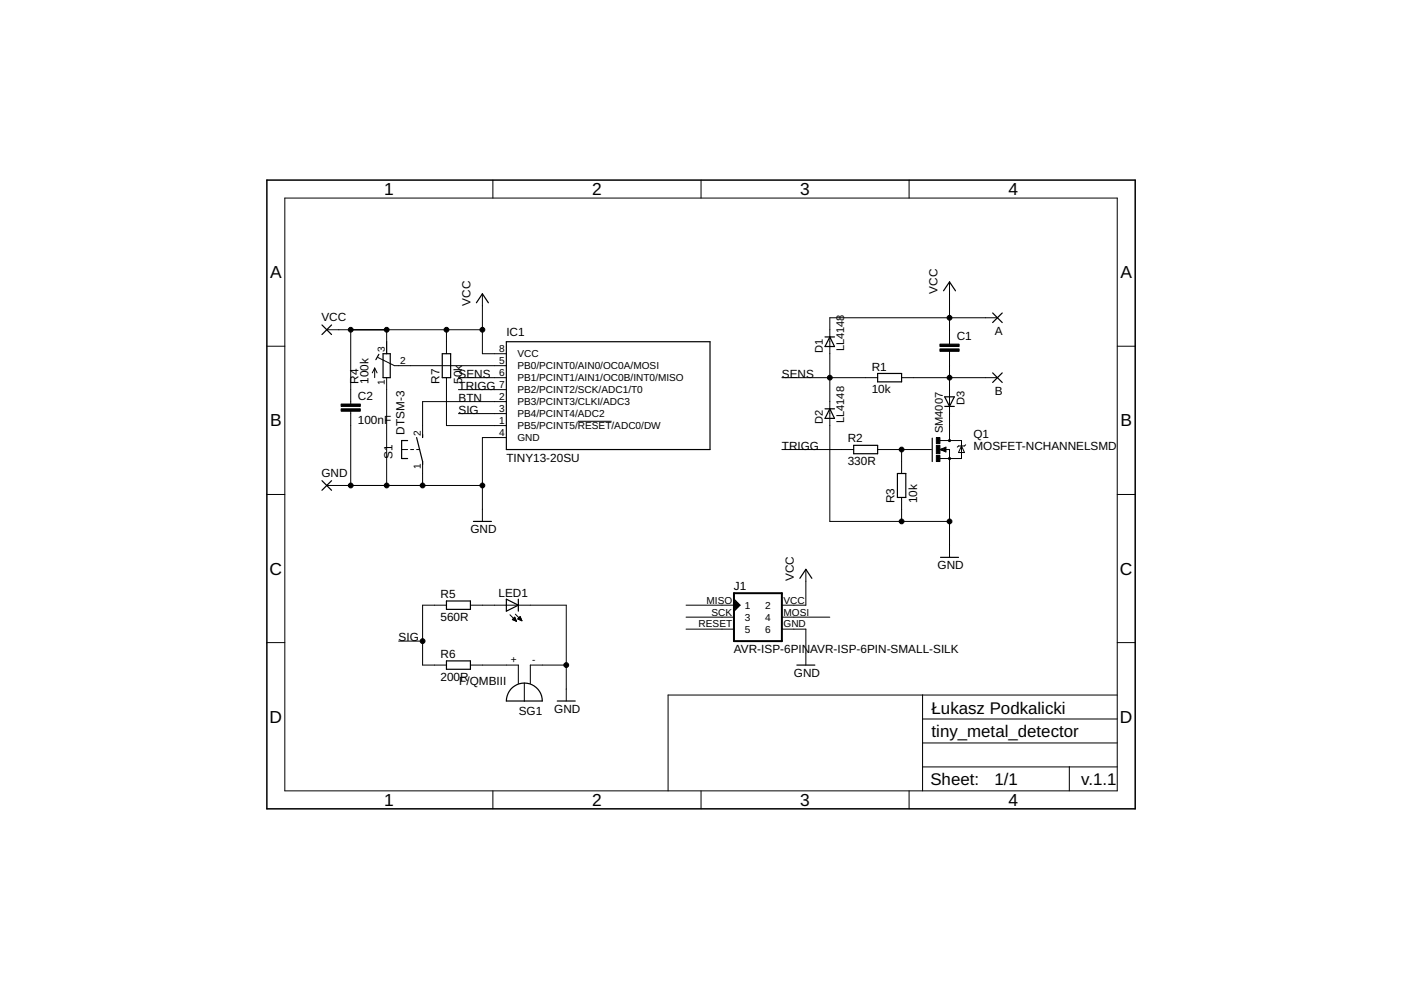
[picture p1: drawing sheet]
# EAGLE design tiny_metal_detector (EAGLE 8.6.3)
FRAME1 (DINA5_L): AUTHOR: Łukasz Podkalicki; SPICEPREFIX: X

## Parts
A  3,17/1,1  [3,17/1,1]
B  3,17/1,1  [3,17/1,1]
C1  C-EUC1206K  [C1206K]
C2  100nF  C-EUC1206K  [C1206K]
D1  LL4148  [SOD80_DO213AA_MINIMELF]
D2  LL4148  [SOD80_DO213AA_MINIMELF]
D3  SM4007  [MELF-MLL41_DO213AB]
GND  3,17/1,1  [3,17/1,1]
IC1  TINY13-20SU  [8S2]
J1  AVR-ISP-6PINAVR-ISP-6PIN-SMALL-SILK  [AVR-ISP-6PIN-SMAILL-SILK]
LED1  LEDCHIPLED_1206  [CHIPLED_1206]
Q1  MOSFET-NCHANNELSMD  [SOT23-3]
R1  10k  R-EU_R1206  [R1206]
R2  330R  R-EU_R1206  [R1206]
R3  10k  R-EU_R1206  [R1206]
R4  100k  R-TRIMM3296W  [RTRIM3296W]
R5  560R  R-EU_R1206  [R1206]
R6  200R  R-EU_R1206  [R1206]
R7  50k  R-EU_R1206  [R1206]
S1  DTSM-3  [DTSM-3]
SG1  F/QMBIII  [F/QMBIII]
VCC  3,17/1,1  [3,17/1,1]

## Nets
BTN: IC1.2(PB3/PCINT3/CLKI/ADC3) S1.2
GND: C2.2 D2.A GND.1(P) IC1.4(GND) J1.GND LED1.C Q1.2(S) R3.1 R4.1(A) S1.1 SG1.-(+)
MOSI: IC1.5(PB0/PCINT0/AIN0/OC0A/MOSI) J1.MOSI R4.2(S)
N$1: R6.2 SG1.+(-)
N$4: B.1(P) C1.2 D3.A R1.2
N$5: D3.C Q1.3(D)
N$6: Q1.1(G) R2.2 R3.2
N$7: LED1.A R5.2
RESET: IC1.1(PB5/PCINT5/!RESET!/ADC0/DW) J1.RESET R7.1
SENS: D1.A D2.C IC1.6(PB1/PCINT1/AIN1/OC0B/INT0/MISO) J1.MISO R1.1
SIG: IC1.3(PB4/PCINT4/ADC2) R5.1 R6.1
TRIGG: IC1.7(PB2/PCINT2/SCK/ADC1/T0) J1.SCK R2.1
VCC: A.1(P) C1.1 C2.1 D1.C IC1.8(VCC) J1.VCC R4.3(E) R7.2 VCC.1(P)

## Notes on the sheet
- Łukasz Podkalicki
- v.1.1
